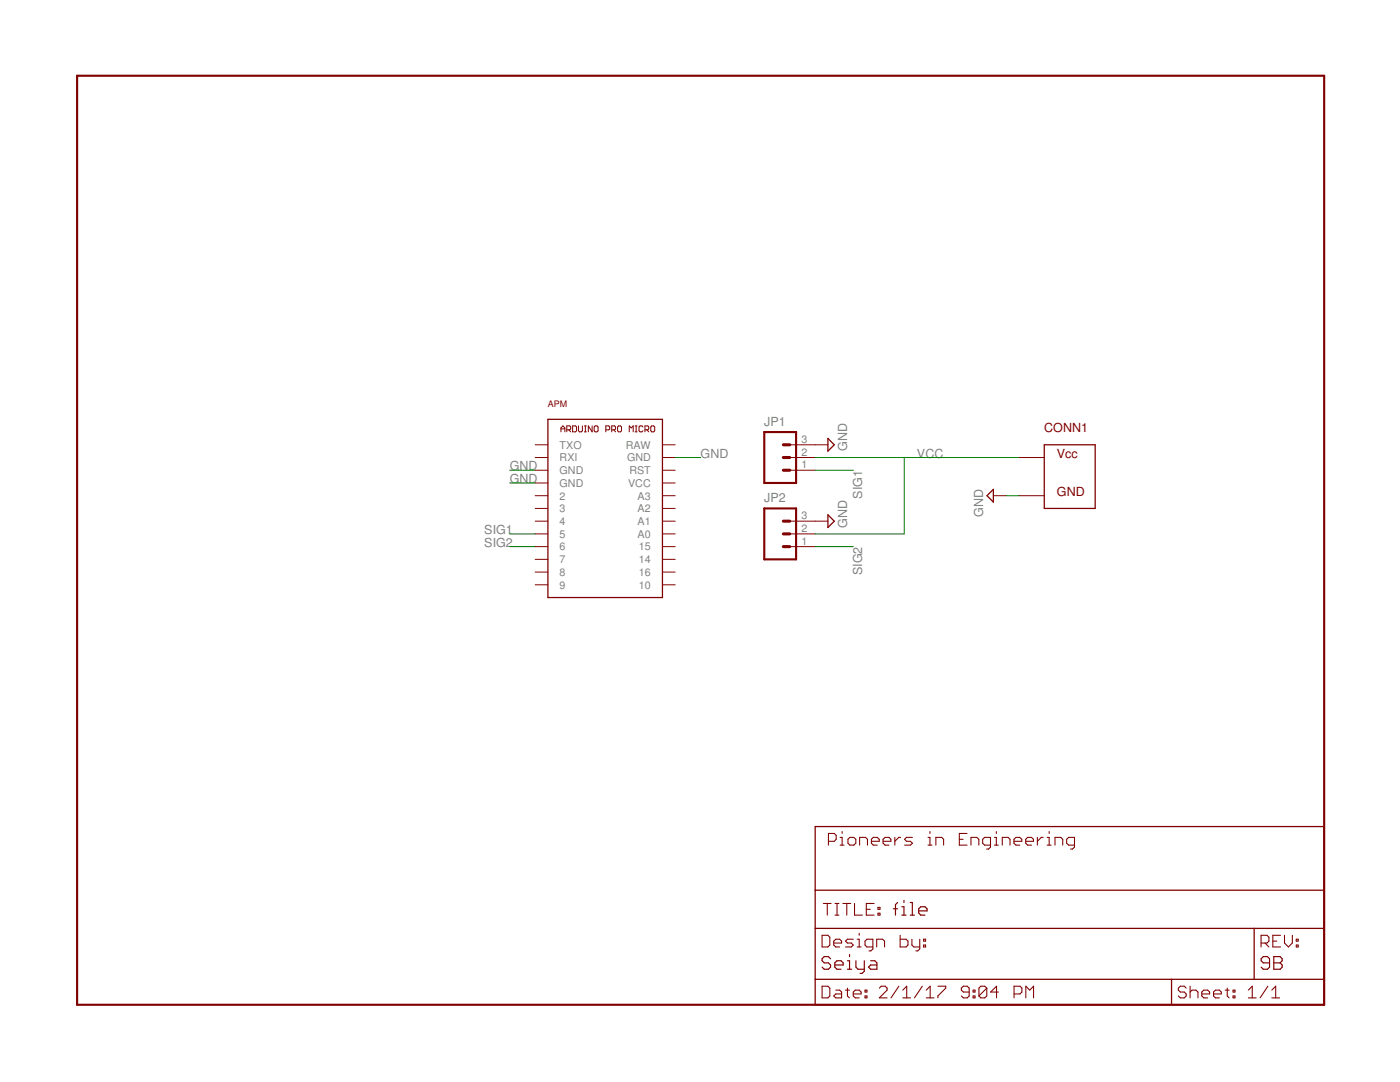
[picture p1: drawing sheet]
<?xml version="1.0" encoding="utf-8"?>
<!DOCTYPE eagle SYSTEM "eagle.dtd">
<eagle version="8.3.1">
<drawing>
<settings>
<setting alwaysvectorfont="no"/>
<setting keepoldvectorfont="yes"/>
<setting verticaltext="up"/>
</settings>
<grid distance="0.1" unitdist="inch" unit="inch" style="lines" multiple="1" display="no" altdistance="0.01" altunitdist="inch" altunit="inch"/>
<schematic xreflabel="%F%N/%S.%C%R" xrefpart="/%S.%C%R">
<libraries>
<library name="pie">
<symbols>
<symbol name="LETTER_L">
<wire x1="0" y1="185.42" x2="248.92" y2="185.42" width="0.4064" layer="94"/>
<wire x1="248.92" y1="185.42" x2="248.92" y2="0" width="0.4064" layer="94"/>
<wire x1="0" y1="185.42" x2="0" y2="0" width="0.4064" layer="94"/>
<wire x1="0" y1="0" x2="248.92" y2="0" width="0.4064" layer="94"/>
</symbol>
<symbol name="DOCFIELD">
<wire x1="0" y1="0" x2="71.12" y2="0" width="0.254" layer="94"/>
<wire x1="101.6" y1="15.24" x2="87.63" y2="15.24" width="0.254" layer="94"/>
<wire x1="0" y1="0" x2="0" y2="5.08" width="0.254" layer="94"/>
<wire x1="0" y1="5.08" x2="71.12" y2="5.08" width="0.254" layer="94"/>
<wire x1="0" y1="5.08" x2="0" y2="15.24" width="0.254" layer="94"/>
<wire x1="101.6" y1="15.24" x2="101.6" y2="5.08" width="0.254" layer="94"/>
<wire x1="71.12" y1="5.08" x2="71.12" y2="0" width="0.254" layer="94"/>
<wire x1="71.12" y1="5.08" x2="87.63" y2="5.08" width="0.254" layer="94"/>
<wire x1="71.12" y1="0" x2="101.6" y2="0" width="0.254" layer="94"/>
<wire x1="87.63" y1="15.24" x2="87.63" y2="5.08" width="0.254" layer="94"/>
<wire x1="87.63" y1="15.24" x2="0" y2="15.24" width="0.254" layer="94"/>
<wire x1="87.63" y1="5.08" x2="101.6" y2="5.08" width="0.254" layer="94"/>
<wire x1="101.6" y1="5.08" x2="101.6" y2="0" width="0.254" layer="94"/>
<wire x1="0" y1="15.24" x2="0" y2="22.86" width="0.254" layer="94"/>
<wire x1="101.6" y1="35.56" x2="0" y2="35.56" width="0.254" layer="94"/>
<wire x1="101.6" y1="35.56" x2="101.6" y2="22.86" width="0.254" layer="94"/>
<wire x1="0" y1="22.86" x2="101.6" y2="22.86" width="0.254" layer="94"/>
<wire x1="0" y1="22.86" x2="0" y2="35.56" width="0.254" layer="94"/>
<wire x1="101.6" y1="22.86" x2="101.6" y2="15.24" width="0.254" layer="94"/>
<text x="1.27" y="1.27" size="2.54" layer="94" font="vector">Date:</text>
<text x="12.7" y="1.27" size="2.54" layer="94" font="vector">&gt;LAST_DATE_TIME</text>
<text x="72.39" y="1.27" size="2.54" layer="94" font="vector">Sheet:</text>
<text x="86.36" y="1.27" size="2.54" layer="94" font="vector">&gt;SHEET</text>
<text x="88.9" y="11.43" size="2.54" layer="94" font="vector">REV:</text>
<text x="1.524" y="17.78" size="2.54" layer="94" font="vector">TITLE:</text>
<text x="15.494" y="17.78" size="2.7432" layer="94" font="vector">&gt;DRAWING_NAME</text>
<text x="2.54" y="31.75" size="2.54" layer="94" font="vector">Pioneers in Engineering</text>
<text x="1.27" y="11.43" size="2.54" layer="94" font="vector">Design by:</text>
<text x="1.27" y="6.985" size="2.7432" layer="94" font="vector">&gt;AUTHOR</text>
<text x="88.9" y="6.985" size="2.7432" layer="94" font="vector">&gt;REVISION</text>
</symbol>
<symbol name="ARDUINO_PRO_MICRO">
<wire x1="-10.16" y1="-17.78" x2="12.7" y2="-17.78" width="0.254" layer="94"/>
<wire x1="12.7" y1="-17.78" x2="12.7" y2="17.78" width="0.254" layer="94"/>
<wire x1="12.7" y1="17.78" x2="-10.16" y2="17.78" width="0.254" layer="94"/>
<wire x1="-10.16" y1="17.78" x2="-10.16" y2="-17.78" width="0.254" layer="94"/>
<pin name="TXO" x="-12.7" y="12.7" visible="pin" length="short"/>
<pin name="RXI" x="-12.7" y="10.16" visible="pin" length="short"/>
<pin name="GND@0" x="-12.7" y="7.62" visible="pin" length="short"/>
<pin name="2" x="-12.7" y="2.54" visible="pin" length="short"/>
<pin name="3" x="-12.7" y="0" visible="pin" length="short"/>
<pin name="4" x="-12.7" y="-2.54" visible="pin" length="short"/>
<pin name="5" x="-12.7" y="-5.08" visible="pin" length="short"/>
<pin name="6" x="-12.7" y="-7.62" visible="pin" length="short"/>
<pin name="7" x="-12.7" y="-10.16" visible="pin" length="short"/>
<pin name="8" x="-12.7" y="-12.7" visible="pin" length="short"/>
<pin name="9" x="-12.7" y="-15.24" visible="pin" length="short"/>
<pin name="RAW" x="15.24" y="12.7" visible="pin" length="short" rot="R180"/>
<pin name="GND@2" x="15.24" y="10.16" visible="pin" length="short" rot="R180"/>
<pin name="RST" x="15.24" y="7.62" visible="pin" length="short" rot="R180"/>
<pin name="VCC" x="15.24" y="5.08" visible="pin" length="short" rot="R180"/>
<pin name="A3" x="15.24" y="2.54" visible="pin" length="short" rot="R180"/>
<pin name="A2" x="15.24" y="0" visible="pin" length="short" rot="R180"/>
<pin name="A1" x="15.24" y="-2.54" visible="pin" length="short" rot="R180"/>
<pin name="A0" x="15.24" y="-5.08" visible="pin" length="short" rot="R180"/>
<pin name="15" x="15.24" y="-7.62" visible="pin" length="short" rot="R180"/>
<pin name="16" x="15.24" y="-12.7" visible="pin" length="short" rot="R180"/>
<pin name="14" x="15.24" y="-10.16" visible="pin" length="short" rot="R180"/>
<pin name="10" x="15.24" y="-15.24" visible="pin" length="short" rot="R180"/>
<text x="-7.62" y="15.24" size="1.27" layer="94" font="vector">ARDUINO PRO MICRO</text>
<pin name="GND@1" x="-12.7" y="5.08" visible="pin" length="short"/>
<text x="-10.16" y="20.32" size="1.27" layer="94">&gt;NAME</text>
</symbol>
<symbol name="M03">
<wire x1="3.81" y1="-5.08" x2="-2.54" y2="-5.08" width="0.4064" layer="94"/>
<wire x1="1.27" y1="2.54" x2="2.54" y2="2.54" width="0.6096" layer="94"/>
<wire x1="1.27" y1="0" x2="2.54" y2="0" width="0.6096" layer="94"/>
<wire x1="1.27" y1="-2.54" x2="2.54" y2="-2.54" width="0.6096" layer="94"/>
<wire x1="-2.54" y1="5.08" x2="-2.54" y2="-5.08" width="0.4064" layer="94"/>
<wire x1="3.81" y1="-5.08" x2="3.81" y2="5.08" width="0.4064" layer="94"/>
<wire x1="-2.54" y1="5.08" x2="3.81" y2="5.08" width="0.4064" layer="94"/>
<text x="-2.54" y="-7.62" size="1.778" layer="96">&gt;VALUE</text>
<text x="-2.54" y="6.35" size="1.778" layer="95">&gt;NAME</text>
<pin name="1" x="7.62" y="-2.54" visible="pad" length="middle" direction="pas" swaplevel="1" rot="R180"/>
<pin name="2" x="7.62" y="0" visible="pad" length="middle" direction="pas" swaplevel="1" rot="R180"/>
<pin name="3" x="7.62" y="2.54" visible="pad" length="middle" direction="pas" swaplevel="1" rot="R180"/>
</symbol>
<symbol name="GND">
<wire x1="-1.27" y1="0" x2="1.27" y2="0" width="0.254" layer="94"/>
<wire x1="1.27" y1="0" x2="0" y2="-1.27" width="0.254" layer="94"/>
<wire x1="0" y1="-1.27" x2="-1.27" y2="0" width="0.254" layer="94"/>
<text x="-1.27" y="-3.81" size="1.778" layer="96">&gt;VALUE</text>
<pin name="GND" x="0" y="2.54" visible="off" length="short" direction="sup" rot="R270"/>
</symbol>
<symbol name="ATX">
<wire x1="-5.08" y1="-7.62" x2="-5.08" y2="5.08" width="0.254" layer="94"/>
<wire x1="-5.08" y1="5.08" x2="5.08" y2="5.08" width="0.254" layer="94"/>
<wire x1="5.08" y1="5.08" x2="5.08" y2="-7.62" width="0.254" layer="94"/>
<wire x1="5.08" y1="-7.62" x2="-5.08" y2="-7.62" width="0.254" layer="94"/>
<pin name="P$1" x="-10.16" y="2.54" visible="off" length="middle" direction="pwr"/>
<pin name="P$2" x="-10.16" y="-5.08" visible="off" length="middle" direction="pwr"/>
<text x="-2.54" y="-5.08" size="1.778" layer="94">GND</text>
<text x="-2.54" y="2.54" size="1.778" layer="94">Vcc</text>
<text x="-5.08" y="7.62" size="1.778" layer="94">&gt;NAME</text>
</symbol>
</symbols>
<devicesets>
<deviceset name="FRAME_SCHEMATIC" prefix="FRAME">
<gates>
<gate name="G$1" symbol="LETTER_L" x="0" y="0"/>
<gate name="G$2" symbol="DOCFIELD" x="147.32" y="0" addlevel="must"/>
</gates>
<devices>
<device name="">
<technologies>
<technology name=""/>
</technologies>
</device>
</devices>
</deviceset>
<deviceset name="ARDUINO_PRO_MICRO" prefix="IC">
<gates>
<gate name="APM" symbol="ARDUINO_PRO_MICRO" x="-12.7" y="-22.86"/>
</gates>
<devices>
<device name="" package="ARDUINO_PRO_MICRO">
<connects>
<connect gate="APM" pin="10" pad="10"/>
<connect gate="APM" pin="14" pad="14"/>
<connect gate="APM" pin="15" pad="15"/>
<connect gate="APM" pin="16" pad="16"/>
<connect gate="APM" pin="2" pad="2"/>
<connect gate="APM" pin="3" pad="3"/>
<connect gate="APM" pin="4" pad="4"/>
<connect gate="APM" pin="5" pad="5"/>
<connect gate="APM" pin="6" pad="6"/>
<connect gate="APM" pin="7" pad="7"/>
<connect gate="APM" pin="8" pad="8"/>
<connect gate="APM" pin="9" pad="9"/>
<connect gate="APM" pin="A0" pad="A0"/>
<connect gate="APM" pin="A1" pad="A1"/>
<connect gate="APM" pin="A2" pad="A2"/>
<connect gate="APM" pin="A3" pad="A3"/>
<connect gate="APM" pin="GND@0" pad="GND@0"/>
<connect gate="APM" pin="GND@1" pad="GND@1"/>
<connect gate="APM" pin="GND@2" pad="GND@2"/>
<connect gate="APM" pin="RAW" pad="RAW"/>
<connect gate="APM" pin="RST" pad="RST"/>
<connect gate="APM" pin="RXI" pad="RXI"/>
<connect gate="APM" pin="TXO" pad="TXO"/>
<connect gate="APM" pin="VCC" pad="VCC"/>
</connects>
<technologies>
<technology name="">
<attribute name="DESCRIPTION" value="Arduino Pro Micro" constant="no"/>
<attribute name="DISTRIBUTOR" value="AliExpress" constant="no"/>
<attribute name="DISTRIBUTOR_PART_NUMBER" value="32284746884" constant="no"/>
<attribute name="MANUFACTURER" value="Feiyang electronics" constant="no"/>
<attribute name="MANUFACTURER_PART_NUMBER" value="" constant="no"/>
<attribute name="NOTES" value="https://www.aliexpress.com/item/Mini-Leonardo-Pro-Micro-ATmega32U4-5V-16MHz-Module-For-Arduino-Best-Quality/32284746884.html?ws_ab_test=searchweb201556_8,searchweb201602_2_10057_10056_10065_10055_10054_10067_10069_10059_10058_10017_10070_10060_10061_10052_10062_10053_10050_10051,searchweb201603_1&amp;btsid=45993952-29ca-4de4-a0fb-c7fb72b8e1a5" constant="no"/>
<attribute name="PACKAGE" value="ARDUINO_PRO_MICRO" constant="no"/>
<attribute name="REFERENCE_DEST" value="ARDUINO_PRO_MICRO" constant="no"/>
</technology>
</technologies>
</device>
<device name="SMD" package="ARDUINO_PRO_MICRO_SM">
<connects>
<connect gate="APM" pin="10" pad="10"/>
<connect gate="APM" pin="14" pad="14"/>
<connect gate="APM" pin="15" pad="15"/>
<connect gate="APM" pin="16" pad="16"/>
<connect gate="APM" pin="2" pad="2"/>
<connect gate="APM" pin="3" pad="3"/>
<connect gate="APM" pin="4" pad="4"/>
<connect gate="APM" pin="5" pad="5"/>
<connect gate="APM" pin="6" pad="6"/>
<connect gate="APM" pin="7" pad="7"/>
<connect gate="APM" pin="8" pad="8"/>
<connect gate="APM" pin="9" pad="9"/>
<connect gate="APM" pin="A0" pad="A0"/>
<connect gate="APM" pin="A1" pad="A1"/>
<connect gate="APM" pin="A2" pad="A2"/>
<connect gate="APM" pin="A3" pad="A3"/>
<connect gate="APM" pin="GND@0" pad="GND"/>
<connect gate="APM" pin="GND@1" pad="GND@1"/>
<connect gate="APM" pin="GND@2" pad="GND@2"/>
<connect gate="APM" pin="RAW" pad="RAW"/>
<connect gate="APM" pin="RST" pad="RST"/>
<connect gate="APM" pin="RXI" pad="RX"/>
<connect gate="APM" pin="TXO" pad="TX"/>
<connect gate="APM" pin="VCC" pad="VCC"/>
</connects>
<technologies>
<technology name=""/>
</technologies>
</device>
</devices>
</deviceset>
<deviceset name="M03" prefix="JP" uservalue="yes">
<gates>
<gate name="G$1" symbol="M03" x="0" y="0"/>
</gates>
<devices>
<device name="PTH" package="1X03">
<connects>
<connect gate="G$1" pin="1" pad="1"/>
<connect gate="G$1" pin="2" pad="2"/>
<connect gate="G$1" pin="3" pad="3"/>
</connects>
<technologies>
<technology name="">
<attribute name="PIE-INT-REF-NUM" value="BULK-STOCK"/>
</technology>
</technologies>
</device>
<device name="1X03-MTA" package="1X03-MTA">
<connects>
<connect gate="G$1" pin="1" pad="1"/>
<connect gate="G$1" pin="2" pad="2"/>
<connect gate="G$1" pin="3" pad="3"/>
</connects>
<technologies>
<technology name="">
<attribute name="PIE-INT-REF-NUM" value="MTA"/>
</technology>
</technologies>
</device>
</devices>
</deviceset>
<deviceset name="GND" prefix="SUPPLY">
<gates>
<gate name="GND" symbol="GND" x="0" y="0"/>
</gates>
<devices>
<device name="">
<technologies>
<technology name=""/>
</technologies>
</device>
</devices>
</deviceset>
<deviceset name="ATX" prefix="CONN">
<gates>
<gate name="CONN$1" symbol="ATX" x="0" y="2.54"/>
</gates>
<devices>
<device name="" package="ATX">
<connects>
<connect gate="CONN$1" pin="P$1" pad="P$1"/>
<connect gate="CONN$1" pin="P$2" pad="P$2"/>
</connects>
<technologies>
<technology name=""/>
</technologies>
</device>
</devices>
</deviceset>
</devicesets>
</library>
</libraries>
<attributes>
</attributes>
<variantdefs>
</variantdefs>
<classes>
<class number="0" name="default" width="0" drill="0">
</class>
</classes>
<parts>
<part name="FRAME1" library="pie" deviceset="FRAME_SCHEMATIC" device="">
<attribute name="AUTHOR" value="Seiya"/>
<attribute name="REVISION" value="10B"/>
</part>
<part name="APM" library="pie" deviceset="ARDUINO_PRO_MICRO" device=""/>
<part name="JP1" library="pie" deviceset="M03" device="1X03-MTA"/>
<part name="SUPPLY1" library="pie" deviceset="GND" device=""/>
<part name="SUPPLY2" library="pie" deviceset="GND" device=""/>
<part name="JP2" library="pie" deviceset="M03" device="1X03-MTA"/>
<part name="SUPPLY3" library="pie" deviceset="GND" device=""/>
<part name="CONN1" library="pie" deviceset="ATX" device=""/>
</parts>
<sheets>
<sheet>
<plain>
</plain>
<instances>
<instance part="FRAME1" gate="G$1" x="0" y="0">
<attribute name="AUTHOR" x="0" y="0" size="1.778" layer="96" display="off"/>
<attribute name="REVISION" x="0" y="0" size="1.778" layer="96" display="off"/>
</instance>
<instance part="FRAME1" gate="G$2" x="147.32" y="0"/>
<instance part="APM" gate="APM" x="104.14" y="99.06"/>
<instance part="JP1" gate="G$1" x="139.7" y="109.22"/>
<instance part="SUPPLY1" gate="GND" x="182.88" y="101.6" rot="R270"/>
<instance part="SUPPLY2" gate="GND" x="149.86" y="111.76" rot="R90"/>
<instance part="JP2" gate="G$1" x="139.7" y="93.98"/>
<instance part="SUPPLY3" gate="GND" x="149.86" y="96.52" rot="R90"/>
<instance part="CONN1" gate="CONN$1" x="198.12" y="106.68"/>
</instances>
<busses>
</busses>
<nets>
<net name="GND" class="0">
<segment>
<pinref part="JP1" gate="G$1" pin="3"/>
<pinref part="SUPPLY2" gate="GND" pin="GND"/>
</segment>
<segment>
<pinref part="JP2" gate="G$1" pin="3"/>
<pinref part="SUPPLY3" gate="GND" pin="GND"/>
</segment>
<segment>
<pinref part="APM" gate="APM" pin="GND@0"/>
<wire x1="91.44" y1="106.68" x2="86.36" y2="106.68" width="0.1524" layer="91"/>
<label x="86.36" y="106.68" size="1.778" layer="95"/>
</segment>
<segment>
<pinref part="APM" gate="APM" pin="GND@1"/>
<wire x1="91.44" y1="104.14" x2="86.36" y2="104.14" width="0.1524" layer="91"/>
<label x="86.36" y="104.14" size="1.778" layer="95"/>
</segment>
<segment>
<pinref part="APM" gate="APM" pin="GND@2"/>
<wire x1="119.38" y1="109.22" x2="124.46" y2="109.22" width="0.1524" layer="91"/>
<label x="124.46" y="109.22" size="1.778" layer="95"/>
</segment>
<segment>
<pinref part="SUPPLY1" gate="GND" pin="GND"/>
<wire x1="187.96" y1="101.6" x2="185.42" y2="101.6" width="0.1524" layer="91"/>
<pinref part="CONN1" gate="CONN$1" pin="P$2"/>
</segment>
</net>
<net name="VCC" class="0">
<segment>
<pinref part="JP1" gate="G$1" pin="2"/>
<wire x1="187.96" y1="109.22" x2="165.1" y2="109.22" width="0.1524" layer="91"/>
<pinref part="JP2" gate="G$1" pin="2"/>
<wire x1="165.1" y1="109.22" x2="147.32" y2="109.22" width="0.1524" layer="91"/>
<wire x1="165.1" y1="109.22" x2="165.1" y2="93.98" width="0.1524" layer="91"/>
<wire x1="165.1" y1="93.98" x2="147.32" y2="93.98" width="0.1524" layer="91"/>
<label x="167.64" y="109.22" size="1.778" layer="95"/>
<pinref part="CONN1" gate="CONN$1" pin="P$1"/>
</segment>
</net>
<net name="SIG1" class="0">
<segment>
<pinref part="JP1" gate="G$1" pin="1"/>
<wire x1="147.32" y1="106.68" x2="154.94" y2="106.68" width="0.1524" layer="91"/>
<label x="154.94" y="106.68" size="1.778" layer="95" rot="R270"/>
</segment>
<segment>
<pinref part="APM" gate="APM" pin="5"/>
<wire x1="91.44" y1="93.98" x2="86.36" y2="93.98" width="0.1524" layer="91"/>
<label x="81.28" y="93.98" size="1.778" layer="95"/>
</segment>
</net>
<net name="SIG2" class="0">
<segment>
<pinref part="APM" gate="APM" pin="6"/>
<wire x1="91.44" y1="91.44" x2="86.36" y2="91.44" width="0.1524" layer="91"/>
<label x="81.28" y="91.44" size="1.778" layer="95"/>
</segment>
<segment>
<pinref part="JP2" gate="G$1" pin="1"/>
<wire x1="147.32" y1="91.44" x2="154.94" y2="91.44" width="0.1524" layer="91"/>
<label x="154.94" y="91.44" size="1.778" layer="95" rot="R270"/>
</segment>
</net>
</nets>
</sheet>
</sheets>
</schematic>
</drawing>
</eagle>
